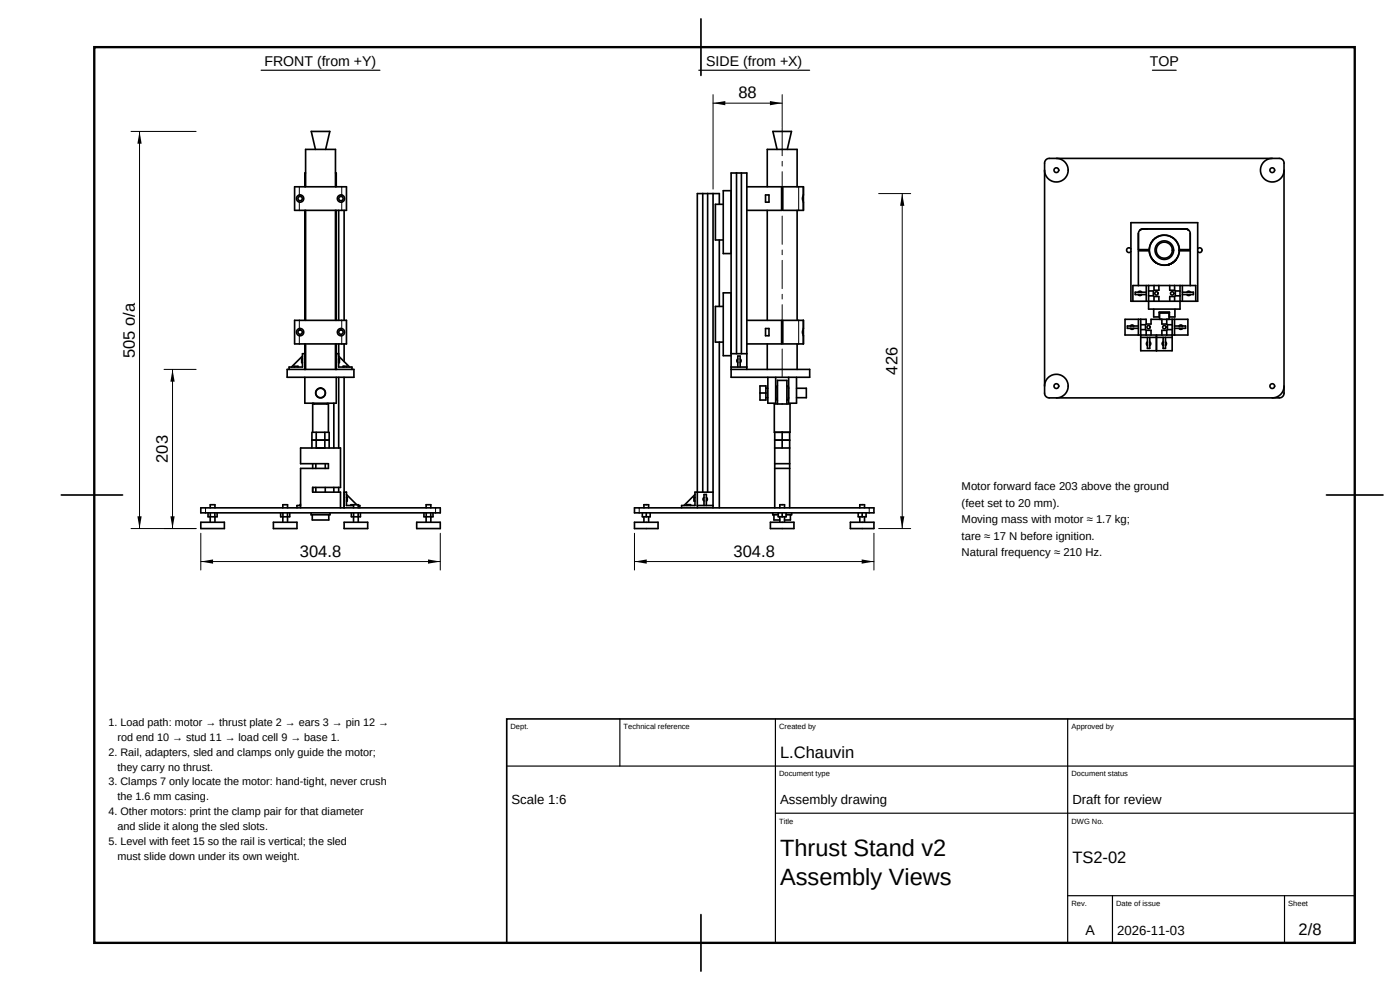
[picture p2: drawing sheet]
<svg xmlns="http://www.w3.org/2000/svg" width="297mm" height="210mm" viewBox="0 0 297 210" stroke-linecap="round" stroke-linejoin="round" font-family="sans-serif">
<path d="M20 10h267.4v190h-267.4z" fill="none" stroke="#000" stroke-width=".5"/>
<g fill="none" stroke="#000" stroke-width=".35">
<path d="M148.7 4v12M62.5 39.6h11v5h-11zM64.8 36.7h-.1v2.9M64.8 39.6v-7.9h6.4v7.9M66.9 31.7l-.9-3.8h4l-.9 3.8M71.2 36.7h.1v2.9M156.3 36.7v38.3M157.3 36.7v38.3M158.4 39.6h7.4v5h-7.4M162.8 39.6v-7.9h6.3v7.9M164.9 31.7l-.9-3.8h3.9l-.9 3.8M166.1 39.6h4.3v5h-4.3z"/>
<path d="M221.9 33.9l.7-.3h48.8l.7 .3 .3 .7v48.8l-.3 .7-.7 .3h-48.8l-.7-.3-.3-.7v-48.8zM224.1 33.6l.7 .1 .7 .3 .5 .5 .4 .6 .2 .7-.1 .8-.2 .8-.5 .5-1.2 .7h-.8l-.7-.2-.6-.4-.5-.5-.3-.7-.1-.7M269.9 33.6l-.7 .1-.7 .3-.5 .5-.4 .6-.2 .7v.8l.7 1.2 .6 .5 .7 .2 .7 .1 .7-.2 .7-.4 .5-.5 .3-.7 .1-.7M64.7 44.6v23.4M64.8 44.6v23.4M71.2 44.6v23.4M71.3 44.6v23.4M71.8 44.6v23.4M73 44.6v23.4M149.1 41.1v63.3M150.1 41.1v63.3M151.3 41.1v66.6"/>
<path d="M152.6 43.3v-2.2h-4.7v66.6M152.6 50.9v14.1M153.4 43.3h-1.6v7.6h1.6M155.1 40.5h-1.7v13.3h1.7M162.4 41.4h.7v1.5h-.7zM162.8 44.6v23.4M169.1 44.6v23.4M170.4 41.4l-.2 .7 .2 .8M239.9 52.8a.5 .5 0 0 0-.7-.1 .5 .5 0 0 0 0 .7 .5 .5 0 0 0 .7-.1M239.9 47.2h14.2v16.7h-14.2zM242 48.7l-.1 .1M242.1 48.6v.1"/>
<path d="M242.2 48.6h.1M242.5 48.6h9M242.5 48.6l-.6 .2-.4 .6v3.5h2.3l.3-1.1 .7-1 1-.7 1.1-.2 1.2 .2 1.1 .6 .7 1 .3 1.2h2.3v-3.5l-.4-.6-.6-.2M242.5 48.6h-.2M244.3 51.4h.1M244.3 54.7h.1M244.5 55.1l.8 .7-.1-.1M244.5 55.1h.1M244.6 51h.1M244.6 55.1h.1M244.7 50.9h.1M244.7 55.2h-.1"/>
<path d="M244.7 55.3h.1M244.8 55.4l.1 .1M244.9 55.5h.1M245 55.5h.1M245 55.5l.1 .2M245.1 50.5h.1M245.1 55.6h.1M245.2 50.4v.1M245.2 55.7h.1M245.6 50.2h.1M245.7 55.9l-.1 .1M247.8 56.2h.1"/>
<path d="M247.9 56.1h.1M247.9 56.1h.2l-.3 .1M248.3 56h-.1M248.3 56h.1M248.3 55.9l.1 .1M248.4 50.2h-.1M248.5 55.9l-.1 .1M248.5 55.9l-.3 .1M248.6 55.9h-.1M248.7 55.8h-.1M248.7 55.8l.8-.7-1 .8M248.8 55.7l-.1 .1"/>
<path d="M248.8 55.7h.1M248.8 50.4v.1M248.9 55.6h.1M248.9 50.5h.1M249.3 55.2h.1M249.3 50.9h.1M249.4 55.1h.1M249.4 51h.1M249.7 54.7h.1M249.7 51.4h.1M251.5 48.6h.2M251.5 48.6l.6 .1"/>
<path d="M251.8 48.6l.1 .1M252 48.7h.1M254.1 52.8a.5 .5 0 0 1 .7-.1 .5 .5 0 0 1 0 .7 .5 .5 0 0 1-.7-.1M60.9 78.4h14.2v1.6h-14.2zM62.4 77.9v-.2h.8v.2M62.5 68h11v5h-11zM64.2 76.1h-.2v.8h.2M64.2 75.5l-2.4 2.4M64.7 73v5.4M64.7 75h-.5v2.9h-2.9v.5M64.8 73v5.4M71.2 73v5.4"/>
<path d="M71.3 73v5.4M71.3 75h.5v2.9h2.9v.5M71.8 76.1h.2v.8h-.2M71.8 75.5l2.4 2.4M71.8 73v2.5M71.8 76.1v.8M72.8 77.9v-.2h.8v.2M73 73v3.7M73 77.7v.2M152.6 72.6v35.1M153.4 65h-1.6v7.6h1.6M155.1 78.4h16.7v1.6h-16.7v-43.3h3.3v41.7"/>
<path d="M155.1 75h3.3M155.1 77.9h3.3M155.1 62.1h-1.7v13.4h1.7M156.5 76.1l-.2 .4 .2 .4M156.5 77.9v-2.4h.5v2.4M157 76.1l.2 .4-.2 .4M158.4 68h7.4v5h-7.4M162.4 69.7h.7v1.5h-.7zM162.8 73v5.4M166.1 68h4.3v5h-4.3zM169.1 73v5.4M170.4 69.7l-.2 .8 .2 .7"/>
<path d="M238.7 67.7h4.4v1h1.1v-1h7.8v3.4h-13.3zM239.8 69.2l.4-.3 .4 .3M239.8 69.7l.4 .2 .4-.2M239.9 69.2h.5M239.9 69.7h.5M240.3 63.9v-3.3h13.4v3.3M241.4 62l.4-.2 .4 .2M241.4 62.5l.4 .2 .4-.2M241.5 60.6v-7.4h2.3l.3 1.1 .6 1 1 .7 1.2 .3 1.3-.3 1-.6 .7-1.1 .3-1.1h2.3v7.4M241.5 67.7v3.4M241.5 69.2h-2.3v.5h2.3M241.6 62h.5"/>
<path d="M241.6 62.5h.5M242 67.7v6.7h6.7v-6.7M242 68.9h1v1h-1M242 71.6h6.7M243.1 71.1v-1h1.1v1M243.2 60.6v3.3M243.2 62h-2.4v.5h2.4M243.4 72.7v.4M243.4 72.5l-.2 .4 .2 .4M243.4 71.6v2.3h.5v-2.3M243.7 60.6v5h6.6v-5M243.7 61.7h1v1.1h-1"/>
<path d="M243.9 72.7v.4M243.9 72.5l.2 .4-.2 .4M244.8 65.6v1.6h1.1v-1h2.2v1h1.1v-1.6M244.8 60.6v1h1.1v-1M244.8 63.9v-1h1.1v1M245.3 71.1v3.3M246 67.7v-1.3h2v1.3M246.5 67.7v1h1v-1M246.5 71.1v-1h1v1M246.8 72.7v.4M246.8 72.5l-.3 .4 .3 .4M246.8 71.6v2.3h.5v-2.3"/>
<path d="M247.3 72.7v.4M247.3 72.5l.2 .4-.2 .4M248.2 60.6v1h1v-1M248.2 63.9v-1h1v1M248.7 68.9h-1v1h1M249.2 67.7v3.4M249.2 69.2h2.3v.5h-2.3M250.1 69.7l.4 .2 .4-.2M250.1 69.2l.4-.3 .4 .3M250.3 69.2h.4M250.3 69.7h.4M250.3 61.7h-1v1.1h1"/>
<path d="M250.8 62h2.4v.5h-2.4M250.8 60.6v3.3M251.8 62.5l.4 .2 .4-.2M251.8 62l.4-.2 .4 .2M251.9 62h.5M251.9 62.5h.5M64.7 80v5.5h6.6v-5.5M66.2 91.7v3.3M66.2 93.4h3.6M66.3 85.5v6.2h3.4v-6h-3.4M66.3 98.4v1M66.4 85.5l.3 .2"/>
<path d="M67 98.4v1M67.1 91.7v3.3M68.9 91.7v3.3M69 98.4v1M69.6 85.5l-.3 .2M69.8 91.7v3.3M70.8 85.5v9.5M71.8 80v15M73 80v27.7M161.2 83.4h1.3M161.2 81.9h1.3v3h-1.3zM162.5 82.4h.4"/>
<path d="M162.5 84.4h.4M162.9 80v5.5h1.7v-5.5M164.3 85.7h3.3v6h-3.3zM164.4 99.4h3.1M164.4 98.4h3.1M164.4 95h3.1M164.4 93.4h3.1M164.4 91.7v16M164.6 82.4h.1M164.6 84.4h.1M164.9 81.8l-.3 .3v2.5l.3 .3M164.9 85.7v-5h2v5"/>
<path d="M165.9 91.7v3.3M166.9 81.8l.4 .3v2.5l-.4 .3M167.3 82.4h.1M167.3 84.4h.1M167.3 80v5.5h1.7v-5.5M167.5 91.7v16M169 82.4h2.1v2h-2.1M221.6 81.9l.1-.7 .3-.7 .5-.5 .6-.4 .7-.2h.8l1.2 .7 .5 .5 .2 .8 .1 .8-.2 .7-.4 .6-.5 .5-.7 .3-.7 .1M272.4 81.9l-.2 1-.5 .7-.8 .6-1 .2M13 105h13M42.6 107.7h50.8v1.1h-50.8zM42.6 110.8h5v1.3h-5z"/>
<path d="M44.1 108.8v.8h2v-.8M44.6 107.7v-.6h1v.6M44.6 108.8v2M45.6 108.8v.8M45.6 109.6v1.2M58 110.8h5v1.3h-5zM59.5 108.8v.8h2v-.8M60 107.7v-.6h1v.6M60 109.6v1.2M60 108.8v.8M61 108.8v2M63.8 107.7v-8.3h5.9v-1h-5.9v-3.4h8.4v8.4h-5.9v1h5.9v3.3"/>
<path d="M63.8 107.2h-.8v.5M63.8 107l-.3 .2M66 108.8v.4h4v-.4M66.3 109.2v1.1h3.4v-1.1M67 103.4v1M69 103.4v1M70.8 103.4v1M71.8 103.4v1M73 110.8h5v1.3h-5zM73 104.4h.5v2.8h1.5M73.5 105.5h.2v.8h-.2M73.5 104.9l2.2 2.2"/>
<path d="M74.4 107.2v-.1h1.6v.6M74.5 108.8v.8h2v-.8M75 107.1v.6M75 108.8v2M76 108.8v2M76 107.2h.3v.5M88.4 110.8h5v1.3h-5zM89.9 108.8v.8h2v-.8M90.4 107.7v-.6h1v.6M90.4 108.8v2M91.4 108.8v2M134.6 107.7h50.8v1.1h-50.8z"/>
<path d="M134.6 110.8h5v1.3h-5zM136.3 108.8v.8h1.6v-.8M136.6 107.7v-.6h1v.6M136.6 109.6v1.2M137.1 108.8v.8M137.6 109.6v1.2M145.7 107.2v-.1h.8v.1M147.4 105.5h-.1v.8h.1M147.4 104.9l-2.3 2.3M147.9 107.2h3.4M149.4 105.5l-.3 .4 .3 .4M149.4 107.2v-2.3h.5v2.3"/>
<path d="M149.9 105.5l.2 .4-.2 .4M151.3 104.4h-3.9v2.8h-2.8v.5M163.4 110.8h5v1.3h-5zM163.9 108.8v.4h1.2M164.2 109.2v1.1h1.2M165.1 108.8v.8h1.7v-.8M165.4 107.7v-.6h1v.6M165.4 109.6v1.2M165.9 108.8v.8M166.4 109.6v1.2M167.7 109.2v1.1h-1.3M167.9 108.8v.4h-1.1"/>
<path d="M180.4 110.8h5v1.3h-5zM182.1 108.8v.8h1.6v-.8M182.4 107.7v-.6h1v.6M182.4 109.6v1.2M182.9 108.8v.8M183.4 109.6v1.2M281.4 105h12M107.5 152.5h179.9v47.5h-179.9zM148.7 194v12"/>
<circle cx="224.1" cy="36.1" r=".5"/>
<circle cx="269.9" cy="36.1" r=".5"/>
<circle cx="63.7" cy="42.1" r=".77"/>
<circle cx="63.7" cy="42.1" r=".46"/>
<circle cx="72.3" cy="42.1" r=".46"/>
<circle cx="72.3" cy="42.1" r=".77"/>
<circle cx="247" cy="53.1" r="1.7"/>
<circle cx="247" cy="53.1" r="1.97"/>
<circle cx="247" cy="53.1" r="3.2"/>
<circle cx="63.7" cy="70.5" r=".77"/>
<circle cx="63.7" cy="70.5" r=".46"/>
<circle cx="72.3" cy="70.5" r=".46"/>
<circle cx="72.3" cy="70.5" r=".77"/>
<circle cx="243.7" cy="69.4" r=".35"/>
<circle cx="245.3" cy="62.2" r=".35"/>
<circle cx="247" cy="69.4" r=".35"/>
<circle cx="248.7" cy="62.2" r=".35"/>
<circle cx="68" cy="83.4" r="1.04"/>
<circle cx="68" cy="83.4" r="1"/>
<circle cx="224.1" cy="81.9" r=".5"/>
<circle cx="269.9" cy="81.9" r=".5"/>
</g>
<path d="M55.4 14.9h25.2M148.2 14.9h23.6M244.5 14.9h5M131.5 152.5v10M164.5 152.5v47.5M226.5 152.5v47.5M107.5 162.5h179.9M164.5 172.5h122.9M226.5 190h60.9M236 190v10M272.5 190v10" fill="none" stroke="#000" stroke-width=".25"/>
<g fill="none" stroke="#000" stroke-width=".21">
<path d="M27.8 27.9h13.8M29.6 27.9v84.2M63.5 39.6v1.8M72.5 39.6v1.8M151.3 20.1v20M151.3 21.9h14.6M165.9 20.1v6.8M169.4 39.6v5M63.5 42.9v1.7M72.5 42.9v1.7M186.4 41.1h6.8M191.4 41.1v71"/>
<path d="M34.8 78.4h6.8M36.6 78.4v33.7M63.5 68v1.7M63.5 71.2v1.8M72.5 68v1.7M72.5 71.2v1.8M169.4 68v5M27.8 112.1h13.8M42.6 113.1v7.8M42.6 119.1h50.8M43.6 107.7v1.1M92.4 107.7v1.1"/>
<path d="M93.4 113.1v7.8M134.6 119.1h50.8M134.6 113.1v7.8M135.6 107.7v1.1M184.4 107.7v1.1M185.4 113.1v7.8M186.4 112.1h6.8"/>
</g>
<g fill="#000">
<path d="M29.6 27.9l.4 2.6h-.9zM151.3 21.9l2.6-.5v.9zM163.3 21.4l2.6 .5-2.6 .4zM191.4 41.1l.5 2.6h-.9zM36.6 78.4l.4 2.6h-.8zM29.1 109.5h.9l-.4 2.6zM36.2 109.5h.8l-.4 2.6zM42.6 119.1l2.6-.4v.9zM90.8 118.7l2.6 .4-2.6 .5zM134.6 119.1l2.6-.4v.9zM182.8 118.7l2.6 .4-2.6 .5zM191 109.5h.9l-.5 2.6z"/>
<circle cx="247.8" cy="56.2" r=".18"/>
</g>
<path d="M165.9 80v-53.5" fill="none" stroke="#000" stroke-width=".21" stroke-dasharray="6 1.2 1 1.2"/>
<g font-size="5">
<text x="165.5" y="181.5">Thrust Stand v2</text>
<text x="165.5" y="187.7">Assembly Views</text>
</g>
<g font-size="3.5">
<text x="156.7" y="20.9">88</text>
<text x="28.6" y="75.9" transform="rotate(-90 28.6 75.9)">505 o/a</text>
<text x="190.4" y="79.5" transform="rotate(-90 190.4 79.5)">426</text>
<text x="35.6" y="98.2" transform="rotate(-90 35.6 98.2)">203</text>
<text x="63.6" y="118.1">304.8</text>
<text x="155.6" y="118.1">304.8</text>
<text x="165.5" y="160.7">L.Chauvin</text>
<text x="227.5" y="183">TS2-02</text>
<text x="275.5" y="198.4">2/8</text>
</g>
<g font-size="3">
<text x="56.1" y="14">FRONT (from +Y)</text>
<text x="149.8" y="14">SIDE (from +X)</text>
<text x="244" y="14">TOP</text>
<text x="230.2" y="198.4">A</text>
</g>
<g font-size="2.8">
<text x="108.5" y="170.5">Scale 1:6</text>
<text x="165.5" y="170.5">Assembly drawing</text>
<text x="227.5" y="170.5">Draft for review</text>
<text x="237" y="198.4">2026-11-03</text>
</g>
<g font-size="2.4">
<text x="204" y="104">Motor forward face 203 above the ground</text>
<text x="204" y="107.5">(feet set to 20 mm).</text>
<text x="204" y="111">Moving mass with motor ≈ 1.7 kg;</text>
<text x="204" y="114.4">tare ≈ 17 N before ignition.</text>
<text x="204" y="117.9">Natural frequency ≈ 210 Hz.</text>
</g>
<g font-size="2.3">
<text x="23" y="154">1. Load path: motor → thrust plate 2 → ears 3 → pin 12 →</text>
<text x="23" y="160.3">2. Rail, adapters, sled and clamps only guide the motor;</text>
<text x="24.9" y="157.2">rod end 10 → stud 11 → load cell 9 → base 1.</text>
<text x="23" y="166.6">3. Clamps 7 only locate the motor: hand-tight, never crush</text>
<text x="24.9" y="163.5">they carry no thrust.</text>
<text x="23" y="172.9">4. Other motors: print the clamp pair for that diameter</text>
<text x="24.9" y="169.7">the 1.6 mm casing.</text>
<text x="23" y="179.2">5. Level with feet 15 so the rail is vertical; the sled</text>
<text x="24.9" y="176">and slide it along the sled slots.</text>
<text x="24.9" y="182.4">must slide down under its own weight.</text>
</g>
<g font-size="1.6">
<text x="108.3" y="154.7">Dept.</text>
<text x="132.3" y="154.7">Technical reference</text>
<text x="165.3" y="154.7">Created by</text>
<text x="227.3" y="154.7">Approved by</text>
<text x="165.3" y="164.7">Document type</text>
<text x="227.3" y="164.7">Document status</text>
<text x="165.3" y="174.7">Title</text>
<text x="227.3" y="174.7">DWG No.</text>
<text x="227.3" y="192.2">Rev.</text>
<text x="236.8" y="192.2">Date of issue</text>
<text x="273.3" y="192.2">Sheet</text>
</g>
</svg>
